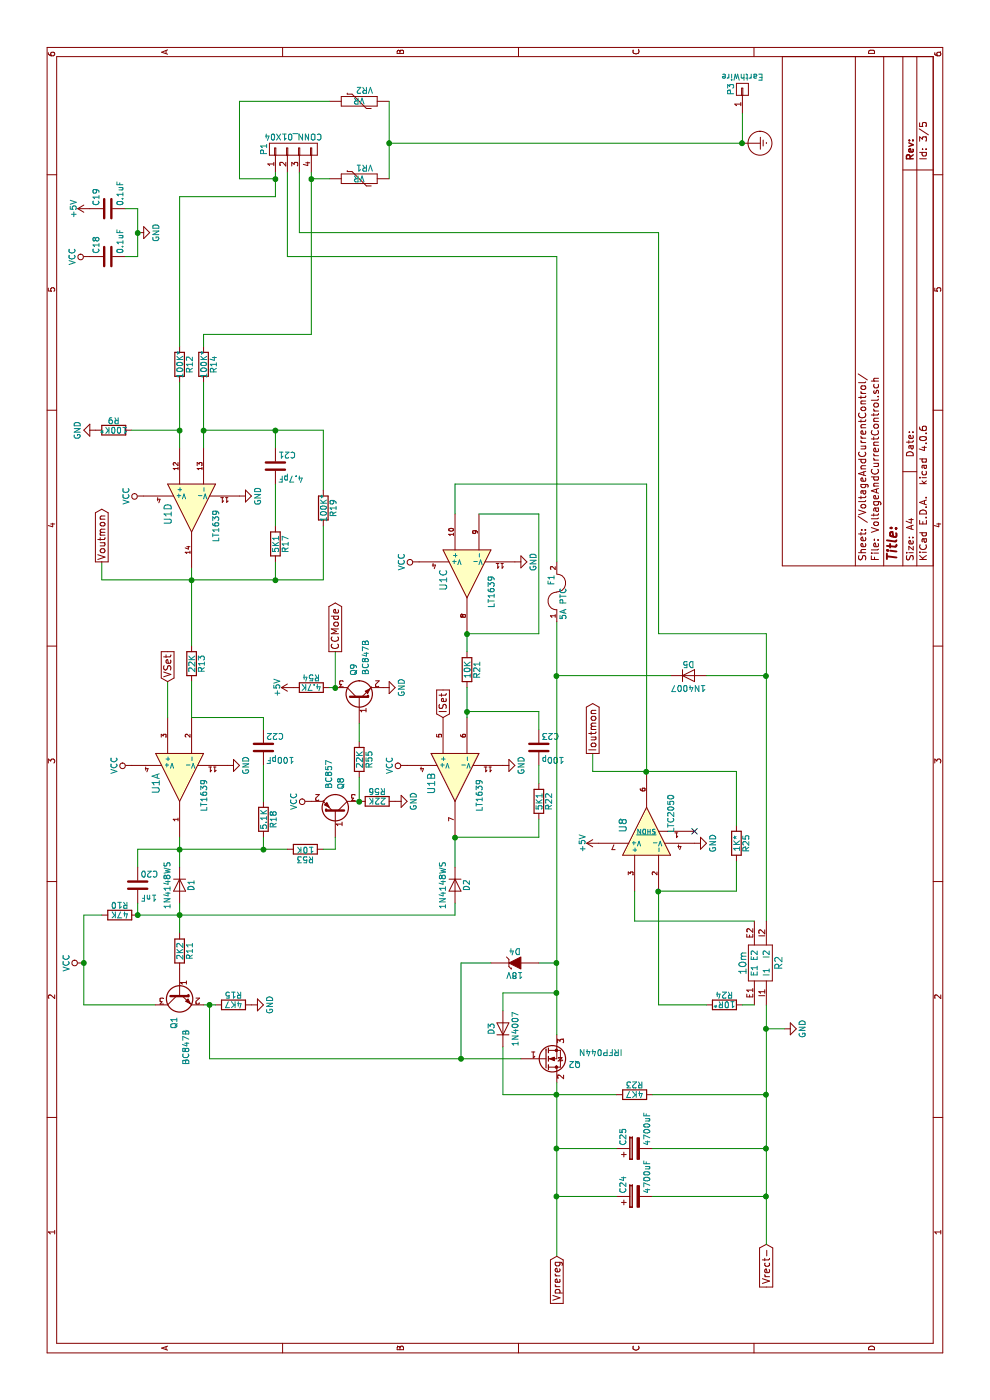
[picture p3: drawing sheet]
EESchema Schematic File Version 2
LIBS:VCS1625
LIBS:ModularLabPSU-rescue
LIBS:ceramicResonator
LIBS:diode_bridge_df06m
LIBS:diode_bridge_GBJ1506
LIBS:hf115f
LIBS:ad780brz
LIBS:ad5689
LIBS:ad7705bruz
LIBS:adum1201arz-rl7
LIBS:custompower
LIBS:LM317HVT
LIBS:LT1639
LIBS:LT1716
LIBS:LTC2050
LIBS:MCP2200
LIBS:MCR100
LIBS:MOLEXusb_mini_b_otg
LIBS:OMRON G2RL-24-CF-DC24
LIBS:power
LIBS:device
LIBS:transistors
LIBS:conn
LIBS:linear
LIBS:regul
LIBS:74xx
LIBS:cmos4000
LIBS:adc-dac
LIBS:memory
LIBS:xilinx
LIBS:microcontrollers
LIBS:dsp
LIBS:microchip
LIBS:analog_switches
LIBS:motorola
LIBS:texas
LIBS:intel
LIBS:audio
LIBS:interface
LIBS:digital-audio
LIBS:philips
LIBS:display
LIBS:cypress
LIBS:siliconi
LIBS:opto
LIBS:atmel
LIBS:contrib
LIBS:valves
LIBS:ModularLabPSU-cache
EELAYER 25 0
EELAYER END
$Descr A4 11693 8268
encoding utf-8
Sheet 3 5
Title ""
Date ""
Rev ""
Comp ""
Comment1 ""
Comment2 ""
Comment3 ""
Comment4 ""
$EndDescr
$Comp
L LT1639 U1
U 4 1
P 7450 1600
F 0 "U1" H 7500 1800 60  0000 C CNN
F 1 "LT1639" H 7600 1400 50  0000 C CNN
F 2 "SMD_Packages:SOIC-14_N" H 7450 1600 60  0001 C CNN
F 3 "" H 7450 1600 60  0000 C CNN
	4    7450 1600
	-1   0    0    -1  
$EndComp
$Comp
L R R19
U 1 1
P 7450 2700
F 0 "R19" V 7530 2700 50  0000 C CNN
F 1 "100K*" V 7450 2700 50  0000 C CNN
F 2 "Resistors_SMD:R_0805_HandSoldering" V 7380 2700 30  0001 C CNN
F 3 "" H 7450 2700 30  0000 C CNN
	1    7450 2700
	0    1    1    0   
$EndComp
$Comp
L C C21
U 1 1
P 7800 2300
F 0 "C21" H 7825 2400 50  0000 L CNN
F 1 "4.7pF" H 7825 2200 50  0000 L CNN
F 2 "Capacitors_SMD:C_0805_HandSoldering" H 7838 2150 30  0001 C CNN
F 3 "" H 7800 2300 60  0000 C CNN
	1    7800 2300
	0    1    1    0   
$EndComp
$Comp
L R R17
U 1 1
P 7150 2300
F 0 "R17" V 7230 2300 50  0000 C CNN
F 1 "5K1" V 7150 2300 50  0000 C CNN
F 2 "Resistors_SMD:R_0805_HandSoldering" V 7080 2300 30  0001 C CNN
F 3 "" H 7150 2300 30  0000 C CNN
	1    7150 2300
	0    1    1    0   
$EndComp
$Comp
L R R14
U 1 1
P 8650 1700
F 0 "R14" V 8730 1700 50  0000 C CNN
F 1 "100K*" V 8650 1700 50  0000 C CNN
F 2 "Resistors_SMD:R_0805_HandSoldering" V 8580 1700 30  0001 C CNN
F 3 "" H 8650 1700 30  0000 C CNN
	1    8650 1700
	0    1    1    0   
$EndComp
$Comp
L R R12
U 1 1
P 8650 1500
F 0 "R12" V 8730 1500 50  0000 C CNN
F 1 "100K*" V 8650 1500 50  0000 C CNN
F 2 "Resistors_SMD:R_0805_HandSoldering" V 8580 1500 30  0001 C CNN
F 3 "" H 8650 1500 30  0000 C CNN
	1    8650 1500
	0    1    1    0   
$EndComp
$Comp
L R R9
U 1 1
P 8100 950
F 0 "R9" V 8180 950 50  0000 C CNN
F 1 "100K*" V 8100 950 50  0000 C CNN
F 2 "Resistors_SMD:R_0805_HandSoldering" V 8030 950 30  0001 C CNN
F 3 "" H 8100 950 30  0000 C CNN
	1    8100 950 
	1    0    0    -1  
$EndComp
$Comp
L GND #PWR052
U 1 1
P 8100 800
F 0 "#PWR052" H 8100 550 50  0001 C CNN
F 1 "GND" H 8100 650 50  0000 C CNN
F 2 "" H 8100 800 60  0000 C CNN
F 3 "" H 8100 800 60  0000 C CNN
	1    8100 800 
	-1   0    0    1   
$EndComp
$Comp
L GND #PWR053
U 1 1
P 7550 2000
F 0 "#PWR053" H 7550 1750 50  0001 C CNN
F 1 "GND" H 7550 1850 50  0000 C CNN
F 2 "" H 7550 2000 60  0000 C CNN
F 3 "" H 7550 2000 60  0000 C CNN
	1    7550 2000
	1    0    0    -1  
$EndComp
$Comp
L R R13
U 1 1
P 6150 1600
F 0 "R13" V 6230 1600 50  0000 C CNN
F 1 "22K" V 6150 1600 50  0000 C CNN
F 2 "Resistors_SMD:R_0805_HandSoldering" V 6080 1600 30  0001 C CNN
F 3 "" H 6150 1600 30  0000 C CNN
	1    6150 1600
	0    1    1    0   
$EndComp
$Comp
L LT1639 U1
U 1 1
P 5200 1500
F 0 "U1" H 5250 1700 60  0000 C CNN
F 1 "LT1639" H 5350 1300 50  0000 C CNN
F 2 "SMD_Packages:SOIC-14_N" H 5200 1500 60  0001 C CNN
F 3 "" H 5200 1500 60  0000 C CNN
	1    5200 1500
	-1   0    0    -1  
$EndComp
$Comp
L GND #PWR054
U 1 1
P 5300 1900
F 0 "#PWR054" H 5300 1650 50  0001 C CNN
F 1 "GND" H 5300 1750 50  0000 C CNN
F 2 "" H 5300 1900 60  0000 C CNN
F 3 "" H 5300 1900 60  0000 C CNN
	1    5300 1900
	1    0    0    -1  
$EndComp
$Comp
L C C22
U 1 1
P 5450 2200
F 0 "C22" H 5475 2300 50  0000 L CNN
F 1 "100pF" H 5475 2100 50  0000 L CNN
F 2 "Capacitors_SMD:C_0805_HandSoldering" H 5488 2050 30  0001 C CNN
F 3 "" H 5450 2200 60  0000 C CNN
	1    5450 2200
	0    1    1    0   
$EndComp
$Comp
L R R18
U 1 1
P 4850 2200
F 0 "R18" V 4930 2200 50  0000 C CNN
F 1 "5.1K" V 4850 2200 50  0000 C CNN
F 2 "Resistors_SMD:R_0805_HandSoldering" V 4780 2200 30  0001 C CNN
F 3 "" H 4850 2200 30  0000 C CNN
	1    4850 2200
	0    1    1    0   
$EndComp
$Comp
L D D1
U 1 1
P 4300 1500
F 0 "D1" H 4300 1600 50  0000 C CNN
F 1 "1N4148WS" H 4300 1400 50  0000 C CNN
F 2 "Diodes_SMD:SOD-323" H 4300 1500 60  0001 C CNN
F 3 "" H 4300 1500 60  0000 C CNN
	1    4300 1500
	-1   0    0    1   
$EndComp
$Comp
L R R11
U 1 1
P 3750 1500
F 0 "R11" V 3830 1500 50  0000 C CNN
F 1 "2K2" V 3750 1500 50  0000 C CNN
F 2 "Resistors_SMD:R_0805_HandSoldering" V 3680 1500 30  0001 C CNN
F 3 "" H 3750 1500 30  0000 C CNN
	1    3750 1500
	0    1    1    0   
$EndComp
$Comp
L R R10
U 1 1
P 4050 1000
F 0 "R10" V 4130 1000 50  0000 C CNN
F 1 "47K" V 4050 1000 50  0000 C CNN
F 2 "Resistors_SMD:R_0805_HandSoldering" V 3980 1000 30  0001 C CNN
F 3 "" H 4050 1000 30  0000 C CNN
	1    4050 1000
	1    0    0    -1  
$EndComp
$Comp
L C C20
U 1 1
P 4300 1150
F 0 "C20" H 4325 1250 50  0000 L CNN
F 1 "1nF" H 4325 1050 50  0000 L CNN
F 2 "Capacitors_SMD:C_0805_HandSoldering" H 4338 1000 30  0001 C CNN
F 3 "" H 4300 1150 60  0000 C CNN
	1    4300 1150
	0    1    1    0   
$EndComp
$Comp
L R R15
U 1 1
P 3300 1950
F 0 "R15" V 3380 1950 50  0000 C CNN
F 1 "4K7" V 3300 1950 50  0000 C CNN
F 2 "Resistors_SMD:R_0805_HandSoldering" V 3230 1950 30  0001 C CNN
F 3 "" H 3300 1950 30  0000 C CNN
	1    3300 1950
	1    0    0    -1  
$EndComp
$Comp
L GND #PWR055
U 1 1
P 3300 2100
F 0 "#PWR055" H 3300 1850 50  0001 C CNN
F 1 "GND" H 3300 1950 50  0000 C CNN
F 2 "" H 3300 2100 60  0000 C CNN
F 3 "" H 3300 2100 60  0000 C CNN
	1    3300 2100
	1    0    0    -1  
$EndComp
$Comp
L GND #PWR056
U 1 1
P 5300 4200
F 0 "#PWR056" H 5300 3950 50  0001 C CNN
F 1 "GND" H 5300 4050 50  0000 C CNN
F 2 "" H 5300 4200 60  0000 C CNN
F 3 "" H 5300 4200 60  0000 C CNN
	1    5300 4200
	1    0    0    -1  
$EndComp
$Comp
L C C23
U 1 1
P 5450 4500
F 0 "C23" H 5475 4600 50  0000 L CNN
F 1 "100p" H 5475 4400 50  0000 L CNN
F 2 "Capacitors_SMD:C_0805_HandSoldering" H 5488 4350 30  0001 C CNN
F 3 "" H 5450 4500 60  0000 C CNN
	1    5450 4500
	0    1    1    0   
$EndComp
$Comp
L R R22
U 1 1
P 5000 4500
F 0 "R22" V 5080 4500 50  0000 C CNN
F 1 "5K1" V 5000 4500 50  0000 C CNN
F 2 "Resistors_SMD:R_0805_HandSoldering" V 4930 4500 30  0001 C CNN
F 3 "" H 5000 4500 30  0000 C CNN
	1    5000 4500
	0    1    1    0   
$EndComp
$Comp
L LT1639 U1
U 2 1
P 5200 3800
F 0 "U1" H 5250 4000 60  0000 C CNN
F 1 "LT1639" H 5350 3600 50  0000 C CNN
F 2 "SMD_Packages:SOIC-14_N" H 5200 3800 60  0001 C CNN
F 3 "" H 5200 3800 60  0000 C CNN
	2    5200 3800
	-1   0    0    -1  
$EndComp
$Comp
L LT1639 U1
U 3 1
P 6900 3900
F 0 "U1" H 6950 4100 60  0000 C CNN
F 1 "LT1639" H 7050 3700 50  0000 C CNN
F 2 "SMD_Packages:SOIC-14_N" H 6900 3900 60  0001 C CNN
F 3 "" H 6900 3900 60  0000 C CNN
	3    6900 3900
	-1   0    0    -1  
$EndComp
$Comp
L GND #PWR057
U 1 1
P 7000 4300
F 0 "#PWR057" H 7000 4050 50  0001 C CNN
F 1 "GND" H 7000 4150 50  0000 C CNN
F 2 "" H 7000 4300 60  0000 C CNN
F 3 "" H 7000 4300 60  0000 C CNN
	1    7000 4300
	1    0    0    -1  
$EndComp
$Comp
L R R21
U 1 1
P 6100 3900
F 0 "R21" V 6180 3900 50  0000 C CNN
F 1 "10K" V 6100 3900 50  0000 C CNN
F 2 "Resistors_SMD:R_0805_HandSoldering" V 6030 3900 30  0001 C CNN
F 3 "" H 6100 3900 30  0000 C CNN
	1    6100 3900
	0    1    1    0   
$EndComp
$Comp
L D D2
U 1 1
P 4300 3800
F 0 "D2" H 4300 3900 50  0000 C CNN
F 1 "1N4148WS" H 4300 3700 50  0000 C CNN
F 2 "Diodes_SMD:SOD-323" H 4300 3800 60  0001 C CNN
F 3 "" H 4300 3800 60  0000 C CNN
	1    4300 3800
	-1   0    0    1   
$EndComp
$Comp
L Q_NMOS_GDS Q2
U 1 1
P 2850 4550
F 0 "Q2" H 3150 4600 50  0000 R CNN
F 1 "IRFP044N" H 3500 4500 50  0000 R CNN
F 2 "Transistors_TO-247:TO-247_Vertical_Neutral123_largePads" H 3050 4650 29  0001 C CNN
F 3 "" H 2850 4550 60  0000 C CNN
	1    2850 4550
	0    -1   1    0   
$EndComp
$Comp
L CP C24
U 1 1
P 1700 5300
F 0 "C24" H 1725 5400 50  0000 L CNN
F 1 "4700uF" H 1725 5200 50  0000 L CNN
F 2 "rs4700uF63V:RS_C4700uF_63V" H 1738 5150 30  0001 C CNN
F 3 "" H 1700 5300 60  0000 C CNN
	1    1700 5300
	1    0    0    -1  
$EndComp
$Comp
L CP C25
U 1 1
P 2100 5300
F 0 "C25" H 2125 5400 50  0000 L CNN
F 1 "4700uF" H 2125 5200 50  0000 L CNN
F 2 "rs4700uF63V:RS_C4700uF_63V" H 2138 5150 30  0001 C CNN
F 3 "" H 2100 5300 60  0000 C CNN
	1    2100 5300
	1    0    0    -1  
$EndComp
$Comp
L D D3
U 1 1
P 3100 4200
F 0 "D3" H 3100 4300 50  0000 C CNN
F 1 "1N4007" H 3100 4100 50  0000 C CNN
F 2 "Diodes_ThroughHole:Diode_DO-41_SOD81_Horizontal_RM10" H 3100 4200 60  0001 C CNN
F 3 "" H 3100 4200 60  0000 C CNN
	1    3100 4200
	1    0    0    -1  
$EndComp
$Comp
L ZENER D4
U 1 1
P 3650 4300
F 0 "D4" H 3650 4400 50  0000 C CNN
F 1 "18V" H 3650 4200 50  0000 C CNN
F 2 "Diodes_SMD:SOD-323" H 3650 4300 60  0001 C CNN
F 3 "" H 3650 4300 60  0000 C CNN
	1    3650 4300
	0    1    1    0   
$EndComp
$Comp
L LTC2050 U8
U 1 1
P 4750 5400
F 0 "U8" H 4800 5600 60  0000 C CNN
F 1 "LTC2050" H 4900 5200 50  0000 C CNN
F 2 "Housings_SOIC:SOIC-8_3.9x4.9mm_Pitch1.27mm" H 4750 5400 60  0001 C CNN
F 3 "" H 4750 5400 60  0000 C CNN
	1    4750 5400
	1    0    0    -1  
$EndComp
$Comp
L GND #PWR058
U 1 1
P 4650 5800
F 0 "#PWR058" H 4650 5550 50  0001 C CNN
F 1 "GND" H 4650 5650 50  0000 C CNN
F 2 "" H 4650 5800 60  0000 C CNN
F 3 "" H 4650 5800 60  0000 C CNN
	1    4650 5800
	1    0    0    -1  
$EndComp
$Comp
L R R24
U 1 1
P 3300 6050
F 0 "R24" V 3380 6050 50  0000 C CNN
F 1 "10R*" V 3300 6050 50  0000 C CNN
F 2 "Resistors_SMD:R_0805_HandSoldering" V 3230 6050 30  0001 C CNN
F 3 "" H 3300 6050 30  0000 C CNN
	1    3300 6050
	1    0    0    -1  
$EndComp
$Comp
L R R25
U 1 1
P 4650 6150
F 0 "R25" V 4730 6150 50  0000 C CNN
F 1 "1K*" V 4650 6150 50  0000 C CNN
F 2 "Resistors_SMD:R_0805_HandSoldering" V 4580 6150 30  0001 C CNN
F 3 "" H 4650 6150 30  0000 C CNN
	1    4650 6150
	0    1    1    0   
$EndComp
$Comp
L GND #PWR059
U 1 1
P 3100 6550
F 0 "#PWR059" H 3100 6300 50  0001 C CNN
F 1 "GND" H 3100 6400 50  0000 C CNN
F 2 "" H 3100 6550 60  0000 C CNN
F 3 "" H 3100 6550 60  0000 C CNN
	1    3100 6550
	1    0    0    -1  
$EndComp
$Comp
L CONN_01X04 P1
U 1 1
P 10450 2450
F 0 "P1" H 10450 2700 50  0000 C CNN
F 1 "CONN_01X04" V 10550 2450 50  0000 C CNN
F 2 "RS5mmClampTerminals:RS5mmClampTerminal" H 10450 2450 60  0001 C CNN
F 3 "" H 10450 2450 60  0000 C CNN
	1    10450 2450
	1    0    0    -1  
$EndComp
$Comp
L D D5
U 1 1
P 6050 5750
F 0 "D5" H 6050 5850 50  0000 C CNN
F 1 "1N4007" H 6050 5650 50  0000 C CNN
F 2 "Diodes_ThroughHole:Diode_DO-41_SOD81_Horizontal_RM10" H 6050 5750 60  0001 C CNN
F 3 "" H 6050 5750 60  0000 C CNN
	1    6050 5750
	0    1    1    0   
$EndComp
Wire Wire Line
	7950 1700 8500 1700
Wire Wire Line
	6850 2300 7000 2300
Wire Wire Line
	7300 2300 7650 2300
Wire Wire Line
	7950 2300 8100 2300
Wire Wire Line
	6300 1600 6950 1600
Wire Wire Line
	6850 850  6850 2700
Wire Wire Line
	8100 1700 8100 2700
Connection ~ 8100 1700
Wire Wire Line
	6850 2700 7300 2700
Connection ~ 6850 2300
Wire Wire Line
	8100 2700 7600 2700
Connection ~ 8100 2300
Wire Wire Line
	8100 1100 8100 1500
Connection ~ 8100 1500
Wire Wire Line
	7950 1500 8500 1500
Connection ~ 6850 1600
Wire Wire Line
	5700 1400 6000 1400
Wire Wire Line
	4450 1500 4700 1500
Wire Wire Line
	4600 1150 4600 2400
Wire Wire Line
	4600 2200 4700 2200
Wire Wire Line
	5000 2200 5300 2200
Wire Wire Line
	5600 2200 5700 2200
Wire Wire Line
	5700 2200 5700 1600
Connection ~ 4600 1500
Wire Wire Line
	4450 1150 4600 1150
Wire Wire Line
	4150 1150 4050 1150
Wire Wire Line
	3900 1500 4150 1500
Connection ~ 4050 1150
Connection ~ 4050 1500
Connection ~ 3300 1750
Wire Wire Line
	3300 1750 2850 1750
Wire Wire Line
	5150 4500 5300 4500
Wire Wire Line
	5600 4500 5750 4500
Wire Wire Line
	5750 4500 5750 3900
Wire Wire Line
	5700 3900 5950 3900
Wire Wire Line
	4700 4500 4850 4500
Wire Wire Line
	4700 3800 4700 4500
Wire Wire Line
	6400 3900 6400 4500
Wire Wire Line
	6400 4500 7400 4500
Wire Wire Line
	7400 4500 7400 4000
Wire Wire Line
	6250 3900 6400 3900
Connection ~ 5750 3900
Wire Wire Line
	4700 3800 4450 3800
Wire Wire Line
	4050 3800 4150 3800
Wire Wire Line
	3300 1700 3300 1800
Wire Wire Line
	2850 1750 2850 4350
Wire Wire Line
	1700 5150 1700 4650
Connection ~ 1700 4650
Wire Wire Line
	2100 4650 2100 5150
Connection ~ 2100 4650
Wire Wire Line
	2950 4200 2550 4200
Wire Wire Line
	2550 4200 2550 5150
Connection ~ 2550 4650
Wire Wire Line
	3250 4200 3400 4200
Wire Wire Line
	3400 4200 3400 4650
Wire Wire Line
	3050 4650 6500 4650
Wire Wire Line
	3650 4100 3650 3850
Wire Wire Line
	3650 3850 2850 3850
Connection ~ 2850 3850
Wire Wire Line
	3650 4650 3650 4500
Connection ~ 3400 4650
Wire Wire Line
	1700 5450 1700 6400
Wire Wire Line
	2100 5450 2100 6400
Connection ~ 2100 6400
Wire Wire Line
	4000 6400 6400 6400
Wire Wire Line
	3300 5900 3300 5500
Wire Wire Line
	3300 5500 4250 5500
Wire Wire Line
	4000 5300 4250 5300
Wire Wire Line
	4250 5500 4250 6150
Wire Wire Line
	4250 6150 4500 6150
Wire Wire Line
	5250 6150 4800 6150
Wire Wire Line
	5250 4950 5250 6150
Wire Wire Line
	3100 6550 3100 6400
Connection ~ 3100 6400
Wire Wire Line
	5250 5400 7650 5400
Wire Wire Line
	7650 5400 7650 3800
Wire Wire Line
	7650 3800 7400 3800
Connection ~ 3650 4650
Wire Wire Line
	6050 5600 6050 4650
Connection ~ 6050 4650
Wire Wire Line
	6050 5900 6050 6400
Connection ~ 6050 6400
$Comp
L FUSE F1
U 1 1
P 6750 4650
F 0 "F1" H 6850 4700 50  0000 C CNN
F 1 "5A PTC" H 6650 4600 50  0000 C CNN
F 2 "BournsMF-R500:BOURNSMF-R500" H 6750 4650 60  0001 C CNN
F 3 "" H 6750 4650 60  0000 C CNN
	1    6750 4650
	1    0    0    -1  
$EndComp
Wire Wire Line
	10050 2300 10250 2300
Wire Wire Line
	8800 1500 10050 1500
Wire Wire Line
	8900 2600 10250 2600
Wire Wire Line
	7000 4650 9550 4650
Wire Wire Line
	9550 4650 9550 2400
Wire Wire Line
	9550 2400 10250 2400
Wire Wire Line
	6400 6400 6400 5500
Wire Wire Line
	10250 2500 9750 2500
Wire Wire Line
	9750 2500 9750 5500
Wire Wire Line
	9750 5500 6400 5500
$Comp
L R R23
U 1 1
P 2550 5300
F 0 "R23" V 2630 5300 50  0000 C CNN
F 1 "4K7" V 2550 5300 50  0000 C CNN
F 2 "Resistors_ThroughHole:Resistor_Horizontal_RM20mm" V 2480 5300 30  0001 C CNN
F 3 "" H 2550 5300 30  0000 C CNN
	1    2550 5300
	1    0    0    -1  
$EndComp
Wire Wire Line
	2550 5450 2550 6400
Connection ~ 2550 6400
$Comp
L VCC #PWR060
U 1 1
P 5300 3400
F 0 "#PWR060" H 5300 3250 50  0001 C CNN
F 1 "VCC" H 5300 3550 50  0000 C CNN
F 2 "" H 5300 3400 60  0000 C CNN
F 3 "" H 5300 3400 60  0000 C CNN
	1    5300 3400
	1    0    0    -1  
$EndComp
$Comp
L VCC #PWR061
U 1 1
P 5300 1100
F 0 "#PWR061" H 5300 950 50  0001 C CNN
F 1 "VCC" H 5300 1250 50  0000 C CNN
F 2 "" H 5300 1100 60  0000 C CNN
F 3 "" H 5300 1100 60  0000 C CNN
	1    5300 1100
	1    0    0    -1  
$EndComp
$Comp
L VCC #PWR062
U 1 1
P 7550 1200
F 0 "#PWR062" H 7550 1050 50  0001 C CNN
F 1 "VCC" H 7550 1350 50  0000 C CNN
F 2 "" H 7550 1200 60  0000 C CNN
F 3 "" H 7550 1200 60  0000 C CNN
	1    7550 1200
	1    0    0    -1  
$EndComp
Wire Wire Line
	3300 700  4050 700 
$Comp
L VCC #PWR063
U 1 1
P 3650 700
F 0 "#PWR063" H 3650 550 50  0001 C CNN
F 1 "VCC" H 3650 850 50  0000 C CNN
F 2 "" H 3650 700 60  0000 C CNN
F 3 "" H 3650 700 60  0000 C CNN
	1    3650 700 
	1    0    0    -1  
$EndComp
Text GLabel 1200 4650 0    60   Input ~ 0
Vprereg
Text GLabel 5700 3700 2    60   Input ~ 0
ISet
Wire Wire Line
	8800 1700 8900 1700
Wire Wire Line
	8900 1700 8900 2600
Wire Wire Line
	10050 1500 10050 2300
Wire Wire Line
	5700 1600 6000 1600
Text GLabel 6000 1400 2    60   Input ~ 0
VSet
$Comp
L VCC #PWR064
U 1 1
P 7000 3500
F 0 "#PWR064" H 7000 3350 50  0001 C CNN
F 1 "VCC" H 7000 3650 50  0000 C CNN
F 2 "" H 7000 3500 60  0000 C CNN
F 3 "" H 7000 3500 60  0000 C CNN
	1    7000 3500
	1    0    0    -1  
$EndComp
$Comp
L VR VR1
U 1 1
P 10200 3000
F 0 "VR1" V 10260 2954 50  0000 C TNN
F 1 "VR" V 10200 3000 50  0000 C CNN
F 2 "LittleFuseV275LA20P:V275LA20AP" H 10200 3000 60  0001 C CNN
F 3 "" H 10200 3000 60  0000 C CNN
	1    10200 3000
	1    0    0    -1  
$EndComp
$Comp
L VR VR2
U 1 1
P 10850 3000
F 0 "VR2" V 10910 2954 50  0000 C TNN
F 1 "VR" V 10850 3000 50  0000 C CNN
F 2 "LittleFuseV275LA20P:V275LA20AP" H 10850 3000 60  0001 C CNN
F 3 "" H 10850 3000 60  0000 C CNN
	1    10850 3000
	1    0    0    -1  
$EndComp
Wire Wire Line
	10200 2600 10200 2750
Connection ~ 10200 2600
Wire Wire Line
	10200 2300 10200 2000
Wire Wire Line
	10200 2000 10850 2000
Wire Wire Line
	10850 2000 10850 2750
Connection ~ 10200 2300
$Comp
L Earth_Protective #PWR065
U 1 1
P 10500 6200
F 0 "#PWR065" H 10750 5950 50  0001 C CNN
F 1 "Earth_Protective" H 10950 6050 50  0001 C CNN
F 2 "" H 10500 6100 60  0000 C CNN
F 3 "" H 10500 6100 60  0000 C CNN
	1    10500 6200
	1    0    0    -1  
$EndComp
Wire Wire Line
	10500 3250 10500 6200
Wire Wire Line
	10200 3250 10850 3250
Connection ~ 10500 3250
$Comp
L C C18
U 1 1
P 9550 900
F 0 "C18" H 9575 1000 50  0000 L CNN
F 1 "0.1uF" H 9575 800 50  0000 L CNN
F 2 "Capacitors_SMD:C_0805_HandSoldering" H 9588 750 30  0001 C CNN
F 3 "" H 9550 900 60  0000 C CNN
	1    9550 900 
	1    0    0    -1  
$EndComp
$Comp
L C C19
U 1 1
P 9950 900
F 0 "C19" H 9975 1000 50  0000 L CNN
F 1 "0.1uF" H 9975 800 50  0000 L CNN
F 2 "Capacitors_SMD:C_0805_HandSoldering" H 9988 750 30  0001 C CNN
F 3 "" H 9950 900 60  0000 C CNN
	1    9950 900 
	1    0    0    -1  
$EndComp
Wire Wire Line
	9550 1050 9550 1150
Wire Wire Line
	9550 1150 9950 1150
Wire Wire Line
	9950 1150 9950 1050
$Comp
L GND #PWR066
U 1 1
P 9750 1150
F 0 "#PWR066" H 9750 900 50  0001 C CNN
F 1 "GND" H 9750 1000 50  0000 C CNN
F 2 "" H 9750 1150 60  0000 C CNN
F 3 "" H 9750 1150 60  0000 C CNN
	1    9750 1150
	1    0    0    -1  
$EndComp
$Comp
L VCC #PWR067
U 1 1
P 9550 750
F 0 "#PWR067" H 9550 600 50  0001 C CNN
F 1 "VCC" H 9550 900 50  0000 C CNN
F 2 "" H 9550 750 60  0000 C CNN
F 3 "" H 9550 750 60  0000 C CNN
	1    9550 750 
	1    0    0    -1  
$EndComp
Wire Wire Line
	1200 4650 2650 4650
Wire Wire Line
	3300 1300 3300 700 
Wire Wire Line
	4050 700  4050 850 
Wire Wire Line
	4050 1150 4050 3800
Wire Wire Line
	6850 850  7000 850 
Text GLabel 7000 850  2    60   Output ~ 0
Voutmon
Wire Wire Line
	5250 4950 5400 4950
Connection ~ 5250 5400
Text GLabel 5400 4950 2    60   Output ~ 0
Ioutmon
$Comp
L +5V #PWR068
U 1 1
P 4650 5000
F 0 "#PWR068" H 4650 4850 50  0001 C CNN
F 1 "+5V" H 4650 5140 50  0000 C CNN
F 2 "" H 4650 5000 60  0000 C CNN
F 3 "" H 4650 5000 60  0000 C CNN
	1    4650 5000
	1    0    0    -1  
$EndComp
Connection ~ 1700 6400
Text GLabel 1300 6400 0    60   Input ~ 0
Vrect-
$Comp
L +5V #PWR069
U 1 1
P 9950 750
F 0 "#PWR069" H 9950 600 50  0001 C CNN
F 1 "+5V" H 9950 890 50  0000 C CNN
F 2 "" H 9950 750 60  0000 C CNN
F 3 "" H 9950 750 60  0000 C CNN
	1    9950 750 
	1    0    0    -1  
$EndComp
NoConn ~ 4750 5800
$Comp
L Q_NPN_BEC Q1
U 1 1
P 3400 1500
F 0 "Q1" H 3700 1550 50  0000 R CNN
F 1 "BC847B" H 4000 1450 50  0000 R CNN
F 2 "Housings_SOT-23_SOT-143_TSOT-6:SOT-23_Handsoldering" H 3600 1600 29  0001 C CNN
F 3 "" H 3400 1500 60  0000 C CNN
	1    3400 1500
	-1   0    0    -1  
$EndComp
$Comp
L Q_PNP_BEC Q8
U 1 1
P 4900 2800
F 0 "Q8" H 5200 2850 50  0000 R CNN
F 1 "BC857" H 5350 2750 50  0000 R CNN
F 2 "Housings_SOT-23_SOT-143_TSOT-6:SOT-23_Handsoldering" H 5100 2900 29  0001 C CNN
F 3 "" H 4900 2800 60  0000 C CNN
	1    4900 2800
	1    0    0    1   
$EndComp
$Comp
L VCC #PWR070
U 1 1
P 5000 2600
F 0 "#PWR070" H 5000 2450 50  0001 C CNN
F 1 "VCC" H 5000 2750 50  0000 C CNN
F 2 "" H 5000 2600 60  0000 C CNN
F 3 "" H 5000 2600 60  0000 C CNN
	1    5000 2600
	1    0    0    -1  
$EndComp
$Comp
L R R56
U 1 1
P 5000 3150
F 0 "R56" V 5080 3150 50  0000 C CNN
F 1 "22K" V 5000 3150 50  0000 C CNN
F 2 "Resistors_SMD:R_0805_HandSoldering" V 4930 3150 30  0001 C CNN
F 3 "" H 5000 3150 30  0000 C CNN
	1    5000 3150
	1    0    0    -1  
$EndComp
$Comp
L GND #PWR071
U 1 1
P 5000 3300
F 0 "#PWR071" H 5000 3050 50  0001 C CNN
F 1 "GND" H 5000 3150 50  0000 C CNN
F 2 "" H 5000 3300 60  0000 C CNN
F 3 "" H 5000 3300 60  0000 C CNN
	1    5000 3300
	1    0    0    -1  
$EndComp
$Comp
L R R53
U 1 1
P 4600 2550
F 0 "R53" V 4680 2550 50  0000 C CNN
F 1 "10K" V 4600 2550 50  0000 C CNN
F 2 "Resistors_SMD:R_0805_HandSoldering" V 4530 2550 30  0001 C CNN
F 3 "" H 4600 2550 30  0000 C CNN
	1    4600 2550
	-1   0    0    1   
$EndComp
Connection ~ 4600 2200
Wire Wire Line
	4600 2700 4600 2800
Wire Wire Line
	4600 2800 4700 2800
$Comp
L Q_NPN_BEC Q9
U 1 1
P 5850 3000
F 0 "Q9" H 6150 3050 50  0000 R CNN
F 1 "BC847B" H 6350 2950 50  0000 R CNN
F 2 "Housings_SOT-23_SOT-143_TSOT-6:SOT-23_Handsoldering" H 6050 3100 29  0001 C CNN
F 3 "" H 5850 3000 60  0000 C CNN
	1    5850 3000
	1    0    0    -1  
$EndComp
$Comp
L GND #PWR072
U 1 1
P 5950 3200
F 0 "#PWR072" H 5950 2950 50  0001 C CNN
F 1 "GND" H 5950 3050 50  0000 C CNN
F 2 "" H 5950 3200 60  0000 C CNN
F 3 "" H 5950 3200 60  0000 C CNN
	1    5950 3200
	1    0    0    -1  
$EndComp
$Comp
L R R55
U 1 1
P 5350 3000
F 0 "R55" V 5430 3000 50  0000 C CNN
F 1 "22K" V 5350 3000 50  0000 C CNN
F 2 "Resistors_SMD:R_0805_HandSoldering" V 5280 3000 30  0001 C CNN
F 3 "" H 5350 3000 30  0000 C CNN
	1    5350 3000
	0    1    1    0   
$EndComp
Wire Wire Line
	5000 3000 5200 3000
Wire Wire Line
	5500 3000 5650 3000
$Comp
L R R54
U 1 1
P 5950 2600
F 0 "R54" V 6030 2600 50  0000 C CNN
F 1 "4.7K" V 5950 2600 50  0000 C CNN
F 2 "Resistors_SMD:R_0805_HandSoldering" V 5880 2600 30  0001 C CNN
F 3 "" H 5950 2600 30  0000 C CNN
	1    5950 2600
	1    0    0    -1  
$EndComp
$Comp
L +5V #PWR073
U 1 1
P 5950 2450
F 0 "#PWR073" H 5950 2300 50  0001 C CNN
F 1 "+5V" H 5950 2590 50  0000 C CNN
F 2 "" H 5950 2450 60  0000 C CNN
F 3 "" H 5950 2450 60  0000 C CNN
	1    5950 2450
	1    0    0    -1  
$EndComp
Wire Wire Line
	5950 2750 5950 2800
Wire Wire Line
	5950 2800 6250 2800
Text GLabel 6250 2800 2    60   Output ~ 0
CCMode
Connection ~ 9750 1150
Connection ~ 3650 700 
Connection ~ 5000 3000
Connection ~ 5950 2800
Connection ~ 6400 3900
Connection ~ 4700 3800
Connection ~ 4250 5500
$Comp
L CONN_01X01 P3
U 1 1
P 10950 6200
F 0 "P3" H 10950 6300 50  0000 C CNN
F 1 "EarthWire" V 11050 6200 50  0000 C CNN
F 2 "Wire_Pads:SolderWirePad_single_2-5mmDrill" H 10950 6200 60  0001 C CNN
F 3 "" H 10950 6200 60  0000 C CNN
	1    10950 6200
	1    0    0    -1  
$EndComp
Wire Wire Line
	10500 6200 10750 6200
$Comp
L VC1625 R2
U 1 1
P 3600 6350
F 0 "R2" H 3650 6200 60  0000 C CNN
F 1 "10m" H 3650 6500 60  0000 C CNN
F 2 "VC1625:VCS1625" H 3600 6350 60  0001 C CNN
F 3 "" H 3600 6350 60  0000 C CNN
	1    3600 6350
	1    0    0    -1  
$EndComp
Wire Wire Line
	1300 6400 3300 6400
Wire Wire Line
	3300 6300 3300 6200
Wire Wire Line
	4000 6300 4000 5300
Connection ~ 10500 6200
$EndSCHEMATC
